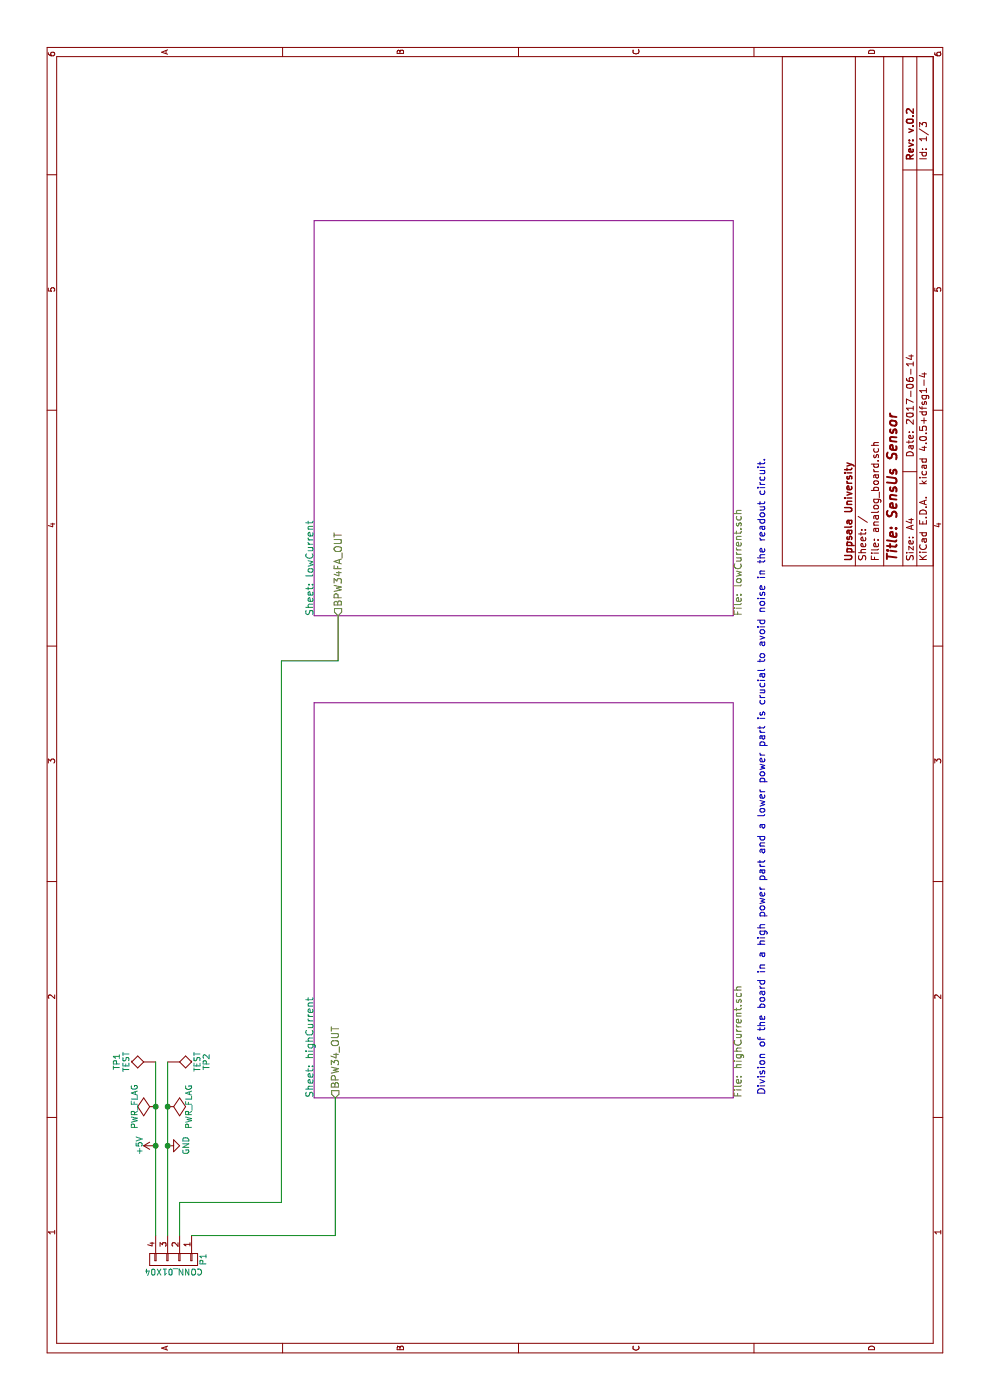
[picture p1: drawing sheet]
EESchema Schematic File Version 2
LIBS:power
LIBS:device
LIBS:transistors
LIBS:conn
LIBS:linear
LIBS:regul
LIBS:74xx
LIBS:cmos4000
LIBS:adc-dac
LIBS:memory
LIBS:xilinx
LIBS:microcontrollers
LIBS:dsp
LIBS:microchip
LIBS:analog_switches
LIBS:motorola
LIBS:texas
LIBS:intel
LIBS:audio
LIBS:interface
LIBS:digital-audio
LIBS:philips
LIBS:display
LIBS:cypress
LIBS:siliconi
LIBS:opto
LIBS:atmel
LIBS:contrib
LIBS:valves
LIBS:ad8616
LIBS:analog_board-cache
EELAYER 25 0
EELAYER END
$Descr A4 11693 8268
encoding utf-8
Sheet 1 3
Title "SensUs Sensor"
Date "2017-06-14"
Rev "v.0.2"
Comp "Uppsala University"
Comment1 ""
Comment2 ""
Comment3 ""
Comment4 ""
$EndDescr
$Comp
L +5V #PWR01
U 1 1
P 2125 1300
F 0 "#PWR01" H 2125 1150 50  0001 C CNN
F 1 "+5V" H 2125 1440 50  0000 C CNN
F 2 "" H 2125 1300 50  0000 C CNN
F 3 "" H 2125 1300 50  0000 C CNN
	1    2125 1300
	1    0    0    -1  
$EndComp
$Comp
L TEST TP1
U 1 1
P 2825 1300
F 0 "TP1" H 2825 1600 50  0000 C BNN
F 1 "TEST" H 2825 1550 50  0000 C CNN
F 2 "Testpoints:TP_SMD_quadr_3mm" H 2825 1300 50  0001 C CNN
F 3 "" H 2825 1300 50  0000 C CNN
	1    2825 1300
	-1   0    0    -1  
$EndComp
$Comp
L GND #PWR02
U 1 1
P 2125 1400
F 0 "#PWR02" H 2125 1150 50  0001 C CNN
F 1 "GND" H 2125 1250 50  0000 C CNN
F 2 "" H 2125 1400 50  0000 C CNN
F 3 "" H 2125 1400 50  0000 C CNN
	1    2125 1400
	1    0    0    -1  
$EndComp
$Comp
L TEST TP2
U 1 1
P 2825 1400
F 0 "TP2" H 2825 1700 50  0000 C BNN
F 1 "TEST" H 2825 1650 50  0000 C CNN
F 2 "Testpoints:TP_SMD_quadr_3mm" H 2825 1400 50  0001 C CNN
F 3 "" H 2825 1400 50  0000 C CNN
	1    2825 1400
	1    0    0    1   
$EndComp
$Sheet
S 2525 2625 3300 3500
U 59409417
F0 "highCurrent" 60
F1 "highCurrent.sch" 60
F2 "BPW34_OUT" O L 2525 2800 60 
$EndSheet
$Sheet
S 6550 2625 3300 3500
U 5940AE3E
F0 "lowCurrent" 60
F1 "lowCurrent.sch" 60
F2 "BPW34FA_OUT" O L 6550 2825 60 
$EndSheet
$Comp
L PWR_FLAG #FLG03
U 1 1
P 2450 1400
F 0 "#FLG03" H 2450 1495 50  0001 C CNN
F 1 "PWR_FLAG" H 2450 1580 50  0000 C CNN
F 2 "" H 2450 1400 50  0000 C CNN
F 3 "" H 2450 1400 50  0000 C CNN
	1    2450 1400
	-1   0    0    1   
$EndComp
$Comp
L PWR_FLAG #FLG04
U 1 1
P 2450 1300
F 0 "#FLG04" H 2450 1395 50  0001 C CNN
F 1 "PWR_FLAG" H 2450 1480 50  0000 C CNN
F 2 "" H 2450 1300 50  0000 C CNN
F 3 "" H 2450 1300 50  0000 C CNN
	1    2450 1300
	1    0    0    -1  
$EndComp
Text Notes 2550 6400 0    60   ~ 0
Division of the board in a high power part and a lower power part is crucial to avoid noise in the readout circuit.
$Comp
L CONN_01X04 P1
U 1 1
P 1175 1450
F 0 "P1" H 1175 1700 50  0000 C CNN
F 1 "CONN_01X04" V 1275 1450 50  0000 C CNN
F 2 "ConnectorsChina:LED_CONN_1.25_PITCH" H 1175 1450 50  0001 C CNN
F 3 "" H 1175 1450 50  0000 C CNN
	1    1175 1450
	-1   0    0    1   
$EndComp
Connection ~ 2125 1300
Connection ~ 2450 1300
Connection ~ 2125 1400
Connection ~ 2450 1400
Wire Wire Line
	1375 1300 2825 1300
Wire Wire Line
	1375 1400 2825 1400
Wire Wire Line
	1375 1600 1375 2800
Wire Wire Line
	1375 2800 2525 2800
Wire Wire Line
	1375 1500 1650 1500
Wire Wire Line
	1650 1500 1650 2350
Wire Wire Line
	1650 2350 6175 2350
Wire Wire Line
	6175 2350 6175 2825
Wire Wire Line
	6175 2825 6550 2825
$EndSCHEMATC
